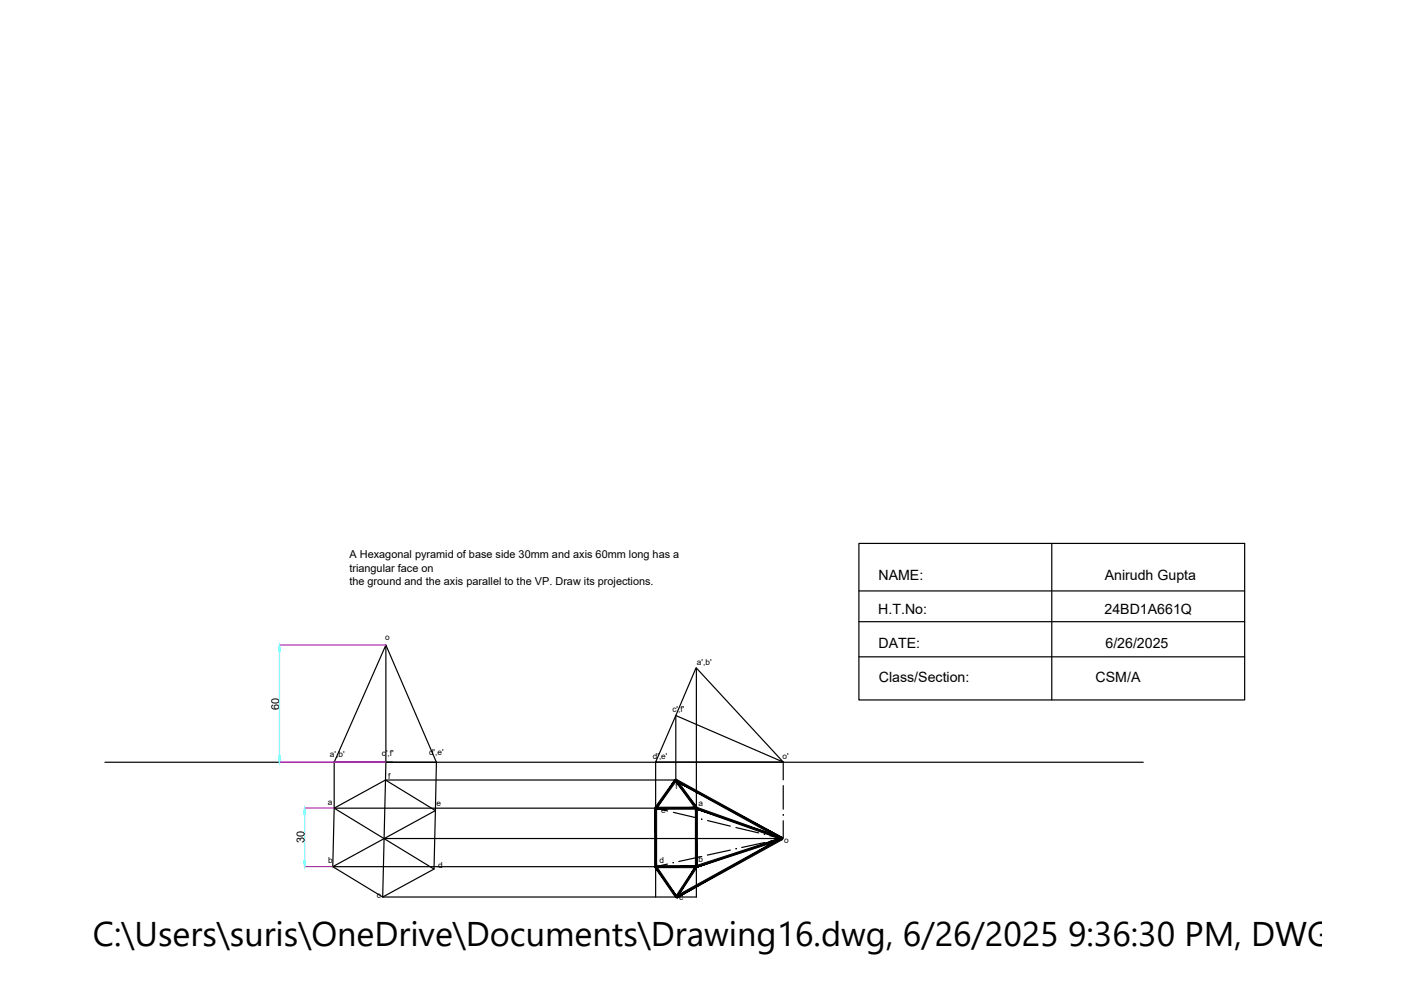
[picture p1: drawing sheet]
<svg xmlns="http://www.w3.org/2000/svg" width="297mm" height="210mm" viewBox="0 0 297 210" stroke-linecap="round" stroke-linejoin="round" font-family="sans-serif">
<!-- layer: 0 -->
<g fill="none" stroke="#000" stroke-width=".25">
<path d="M182.1 115.2h81.8v33.2h-81.8zM223 115.2v33.2M81.8 136.8l10.7 24.8-.2 10.3-21.7 11.9h77M182.1 125.3h81.8M182.1 131.8h81.8M182.1 139.3h81.8M147.6 141.6l-8.6 20h27.1v3.7M22.3 161.6h220.1M70.9 161.6h12.4M70.9 171.4l10.8-6 10.6 6.5-.3 12.4-10.9 5.9-10.5-6.4zM70.9 161.6l10.9-24.8v24.8l-.7 28.6h66.5v-48.6l18.5 20-22.8-9.9v13.7h-61.6M70.9 161.6v9.8"/>
<path d="M70.9 171.4l21.1 12.9M70.9 171.4h76.7M81.4 177.8h84.4M139 161.6v28.6M139 171.4l2.5 .5M142.8 172.2l4.8 1.2M150 174l4.8 1.2M156 175.5l4.9 1.1M162.1 178.6l-4.8 1.1M163.3 177.2l2.5 .6-2.5 .5M166.1 166.6v5M166.1 174v3.8"/>
<path d="M141.5 183.2l-2.5 .6M148.8 181.6l-4.9 1.1M154.8 180.2l-4.8 1.1"/>
</g>
<path d="M59.2 136.8h22.6M59.2 161.6h22.6M64.5 171.4h6.3M64.5 183.8h6" fill="none" stroke="#f0f" stroke-width=".25"/>
<path d="M59.3 138v22.3M64.6 172.6v9.9" fill="none" stroke="#0ff" stroke-width=".25"/>
<g fill="#0ff" stroke="#0ff" stroke-width=".21">
<path d="M64.6 171.4l.2 1.2h-.4z"/>
<path d="M64.4 182.5h.4l-.2 1.3z"/>
<path d="M59 160.3h.5l-.2 1.3z"/>
<path d="M59.3 136.8l.2 1.2h-.5z"/>
</g>
<g fill="#000" stroke="#000" stroke-width=".21">
<path d="M148.7 173.7h.2zM162 176.9h.2zM166 172.8h.1z"/>
<path d="M143.1 165.3l-4.3 5.9 .4 .3zM143.1 165.3l.4 .2-4.3 6z"/>
<path d="M139 171.1v.5l8.6-.5zM139 171.6l8.6-.5v.5z"/>
<path d="M143.4 165.2l-.2 .4 22.7 12zM143.2 165.6l22.7 12-.2 .4z"/>
<path d="M143.1 165.5l4.7 5.7-4.3-5.9zM143.1 165.5l4.7 5.7-.3 .3z"/>
<path d="M147.7 171.1l-.1 .4 18.3 6.1zM147.6 171.5l18.3 6.1-.1 .4z"/>
<path d="M147.7 183.9l18.2-5.9-.1-.4zM147.6 183.5l18.2-5.9-18.1 6.3z"/>
<path d="M143.5 190.4l22.4-12.4-.2-.4zM143.3 190l22.4-12.4-22.2 12.8z"/>
<path d="M138.8 171.4v12.4h.4zM138.8 171.4h.4v12.4z"/>
<path d="M138.8 183.9l4.4 6.4 .4-.2zM138.8 183.9l.4-.3 4.4 6.5z"/>
<path d="M147.4 171.4v12.4h.5zM147.4 171.4h.5v12.4z"/>
<path d="M139 184h8.6v-.5zM139 183.5h8.6l-8.6 .5z"/>
<path d="M147.5 183.6l-3.9 6.7 4.2-6.5zM147.5 183.6l-3.9 6.7-.4-.2z"/>
<circle cx="156.1" cy="179.9" r=".07"/>
<circle cx="142.7" cy="182.9" r=".07"/>
</g>
<text font-size="7.3" x="19.7" y="200.6">C:\Users\suris\OneDrive\Documents\Drawing16.dwg, 6/26/2025 9:36:30 PM, DWG To P</text>
<g font-size="3">
<text x="186.3" y="123">NAME:</text>
<text x="234.2" y="123">Anirudh Gupta</text>
<text x="186.2" y="130.2">H.T.No:</text>
<text x="234.2" y="130.2">24BD1A661Q</text>
<text x="186.3" y="137.5">DATE:</text>
<text x="234.4" y="137.5">6/26/2025</text>
<text x="186.3" y="144.7">Class/Section:</text>
<text x="232.3" y="144.7">CSM/A</text>
</g>
<g font-size="2.3">
<text x="74.1" y="118.4">A Hexagonal pyramid of base side 30mm and axis 60mm long has a</text>
<text x="74.1" y="121.2">triangular face on</text>
<text x="74.1" y="123.9">the ground and the axis parallel to the VP. Draw its projections.</text>
<text x="59.2" y="150.5" transform="rotate(-90 59.2 150.5)">60</text>
<text x="64.5" y="178.8" transform="rotate(-90 64.5 178.8)">30</text>
</g>
<g font-size="1.8">
<text x="81.6" y="135.7">o</text>
<text x="147.8" y="141">a',b'</text>
<text x="142.6" y="151">c',f'</text>
<text x="70" y="160.6">a',b'</text>
<text x="81" y="160.3">c',f'</text>
<text x="91" y="160.2">d',e'</text>
<text x="138.4" y="160.9">d',e'</text>
<text x="165.9" y="161">o'</text>
<text x="82.3" y="165.1">f</text>
<text x="143.2" y="167.2">f</text>
<text x="69.5" y="170.7">a</text>
<text x="92.6" y="170.8">e</text>
<text x="140.2" y="172.4">e</text>
<text x="148.1" y="170.8">a</text>
<text x="166.2" y="178.7">o</text>
<text x="69.6" y="183">b</text>
<text x="92.9" y="184">d</text>
<text x="139.9" y="183">d</text>
<text x="148.1" y="182.9">b</text>
<text x="79.9" y="190.5">c</text>
<text x="144" y="190.7">c</text>
</g>
</svg>
